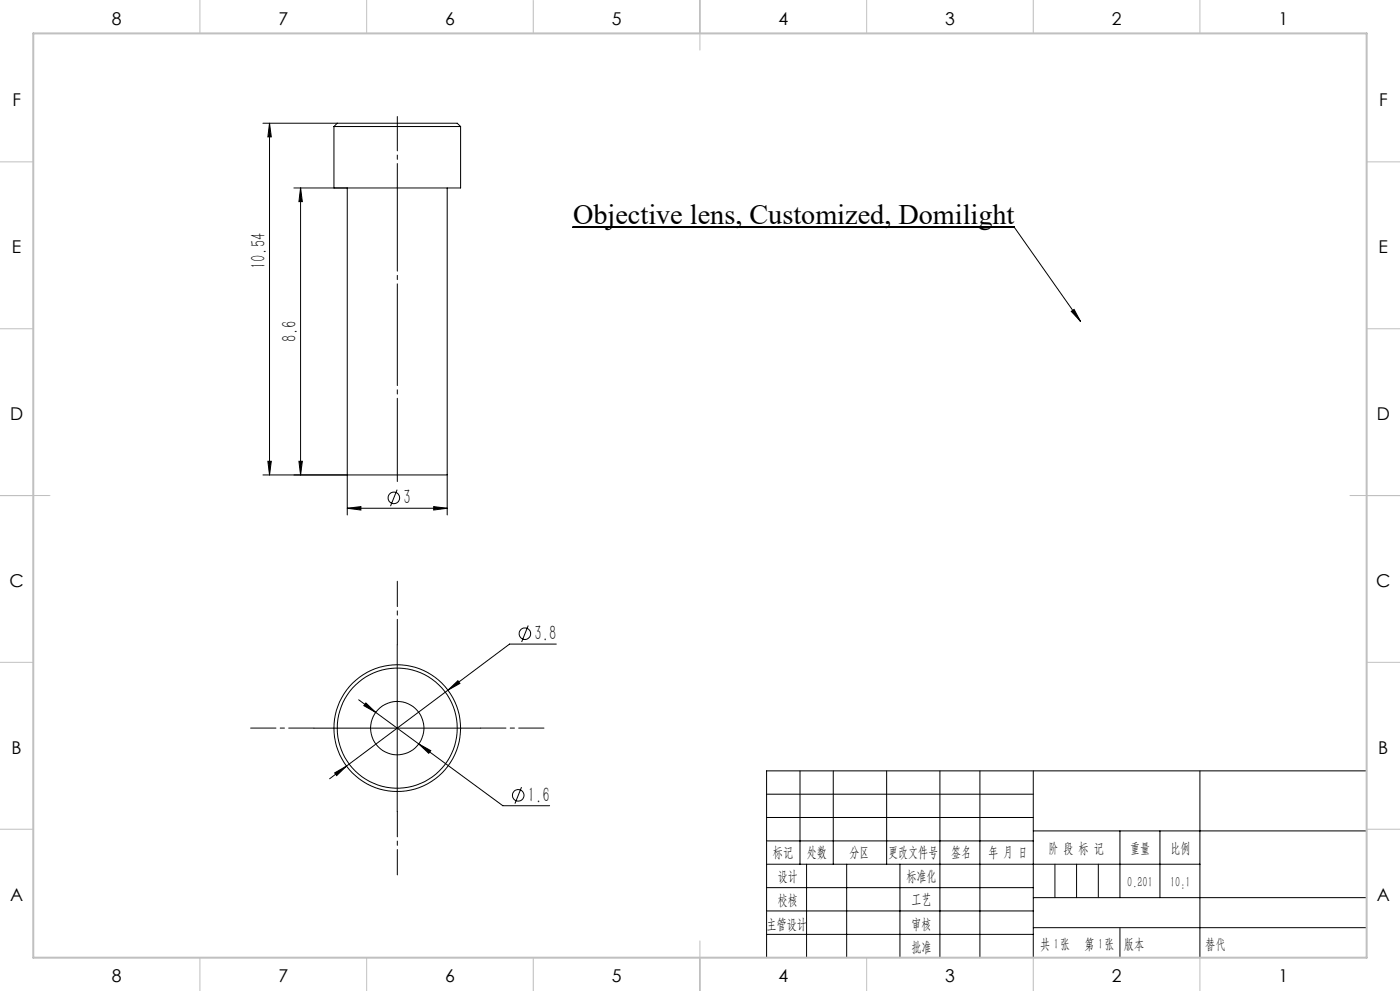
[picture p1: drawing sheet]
<svg xmlns="http://www.w3.org/2000/svg" width="420mm" height="297mm" viewBox="0 0 420 297" stroke-linecap="round" stroke-linejoin="round" font-family="sans-serif">
<g fill="none" stroke="#000" stroke-width=".3">
<path d="M78.9 36.9h22.3M80.9 36.9v105.4M80.9 36.9l.5 4.1h-1zM100.2 37.9v18.4h38v-18.4M100.2 37.9h38M101.2 36.9h36l1 1M101.2 36.9l-1 1M88.2 56.3h16v98M90.2 56.3v86M90.2 56.3l.5 4.1h-1zM134.2 56.3v98M171.9 68.1h132.4l19.9 28.2"/>
<path d="M321.4 93.3l.8-.6 2 3.6zM80.4 138.3h1l-.5 4zM89.7 138.3h1l-.5 4zM104.2 152.3l4.1-.5v1.1zM104.2 152.3h30M119.1 146.8l-1.9 4.9M130.1 151.8l4.1 .5-4.1 .6zM134.2 142.3h-55.3M119.2 193.2v50M158.5 187.5l-2 4.9M166.9 193h-14l-54 40.4M94.2 218.2h50"/>
<path d="M107.6 209.7l5.1 3.8M109.7 210.7l3 2.8-3.6-2zM112.7 213.5l38.1 28h14.1M134.4 206.8l3-2.8 .6 .8zM100.4 231.6l3.6-2-3 2.8zM125.6 223l3.6 2-.6 .8zM156.5 235.9l-2 4.9M230 238h80M240 231v28M250 231v28M266 231v28M282 231v56"/>
<path d="M294 231v56M310 231v56M360 231v56M410 231h-180v56M230 245h80M230 252h80M230 259h130M242 259v28M254 259v28M270 259v28M310 249h100M336 249v20"/>
<path d="M348 249v20M230 266h80M230 273h80M310 269h100M310 278h100M230 280h80"/>
<circle cx="118.2" cy="149.2" r="1.75"/>
<circle cx="157.5" cy="189.9" r="1.73"/>
<circle cx="119.2" cy="218.2" r="8"/>
<circle cx="119.2" cy="218.2" r="19"/>
<circle cx="119.2" cy="218.2" r="18"/>
<circle cx="155.5" cy="238.4" r="1.74"/>
</g>
<path d="M119.2 193.2v-19M94.2 218.2h-19M144.2 218.2h19M119.2 243.2v19" fill="none" stroke="#000" stroke-width=".3" stroke-dasharray="30.5 1.3 1.3 1.3" stroke-dashoffset="22.9"/>
<path d="M119.2 56.3v-18.4" fill="none" stroke="#000" stroke-width=".3" stroke-dasharray="30.5 1.3 1.3 1.3" stroke-dashoffset="23.2"/>
<path d="M119.2 37.9v-3" fill="none" stroke="#000" stroke-width=".3" stroke-dasharray="30.5 1.3 1.3 1.3"/>
<path d="M119.2 144.3v-88" fill="none" stroke="#000" stroke-width=".3" stroke-dasharray="30.5 1.3 1.3 1.3" stroke-dashoffset="5.5"/>
<path d="M316.5 259v10M323 259v10M329.5 259v10M336 278v9" fill="none" stroke="#0a0605" stroke-width=".3"/>
<g fill="none" stroke="#c0c0c0" stroke-width=".3">
<path d="M60 0v10M110 0v10M160 0v10M210 0v15M260 0v10M310 0v10M360 0v10M0 48.5h10M410 48.5h10M0 98.5h10M410 98.5h10M0 148.5h15"/>
<path d="M405 148.5h15M0 198.5h10M410 198.5h10M0 248.5h10M410 248.5h10M60 287v10M110 287v10M160 287v10M210 282v15M260 287v10M310 287v10M360 287v10"/>
</g>
<path d="M10 10h400v277h-400z" fill="none" stroke="#c0c0c0" stroke-width=".6"/>
<g fill="#000">
<path d="M321.4 93.3l.8-.6 2 3.6z"/>
<path d="M90.2 56.3l.5 4.1h-1zM89.7 138.3h1l-.5 4z"/>
<path d="M80.4 138.3h1l-.5 4zM80.9 36.9l.5 4.1h-1z"/>
<path d="M104.2 152.3l4.1-.5v1.1zM130.1 151.8l4.1 .5-4.1 .6z"/>
<path d="M100.4 231.6l.6 .8 3-2.8zM134.4 206.8l3.6-2-.6-.8zM109.7 210.7l-.6 .8 3.6 2zM125.6 223l3 2.8 .6-.8z"/>
</g>
<text font-size="8.5" x="171.9" y="67.3">Objective lens, Customized, Domilight</text>
<g font-size="6.3">
<text x="79.6" y="80.7" transform="rotate(-90 79.6 80.7)">10.54</text>
<text x="88.9" y="102.6" transform="rotate(-90 88.9 102.6)">8.6</text>
<text x="121" y="151.1">3</text>
<text x="160.3" y="191.8">3.8</text>
<text x="158.3" y="240.2">1.6</text>
</g>
<g font-size="5.3">
<text x="33.5" y="7.4">8</text>
<text x="83.5" y="7.4">7</text>
<text x="133.5" y="7.4">6</text>
<text x="183.5" y="7.4">5</text>
<text x="233.5" y="7.4">4</text>
<text x="283.5" y="7.4">3</text>
<text x="333.5" y="7.4">2</text>
<text x="383.5" y="7.4">1</text>
<text x="3.7" y="31.7">F</text>
<text x="413.7" y="31.7">F</text>
<text x="3.6" y="75.9">E</text>
<text x="413.6" y="75.9">E</text>
<text x="3" y="125.9">D</text>
<text x="413" y="125.9">D</text>
<text x="2.8" y="175.9">C</text>
<text x="412.8" y="175.9">C</text>
<text x="3.5" y="225.9">B</text>
<text x="413.5" y="225.9">B</text>
<text x="3" y="270.2">A</text>
<text x="413" y="270.2">A</text>
<text x="33.5" y="294.4">8</text>
<text x="83.5" y="294.4">7</text>
<text x="133.5" y="294.4">6</text>
<text x="183.5" y="294.4">5</text>
<text x="233.5" y="294.4">4</text>
<text x="283.5" y="294.4">3</text>
<text x="333.5" y="294.4">2</text>
<text x="383.5" y="294.4">1</text>
</g>
<g font-size="4.4">
<text x="231.9" y="256.9">标记</text>
<text x="242.1" y="256.9">处数</text>
<text x="254.9" y="256.9">分区</text>
<text x="266.5" y="256.9">更改文件号</text>
<text x="285.4" y="256.9">签名</text>
<text x="296.5" y="256.9">年 月 日</text>
<text x="314.5" y="255.6">阶 段 标 记</text>
<text x="339" y="255.6">重量</text>
<text x="351.1" y="255.6">比例</text>
<text x="233.3" y="263.9">设计</text>
<text x="271.9" y="263.9">标准化</text>
<text x="338.2" y="265.7">0.201</text>
<text x="351" y="265.7">10:1</text>
<text x="233.3" y="271.1">校核</text>
<text x="273.4" y="271">工艺</text>
<text x="229.9" y="278.3">主管设计</text>
<text x="273.4" y="278.3">审核</text>
<text x="273.4" y="285.2">批准</text>
<text x="312.1" y="284.4">共 张</text>
<text x="316.1" y="284.4">1</text>
<text x="325.3" y="284.4">第 张</text>
<text x="329.5" y="284.4">1</text>
<text x="337.1" y="284.4">版本</text>
</g>
<text font-size="4.4" fill="#0a0605" x="361.6" y="284.4">替代</text>
</svg>
